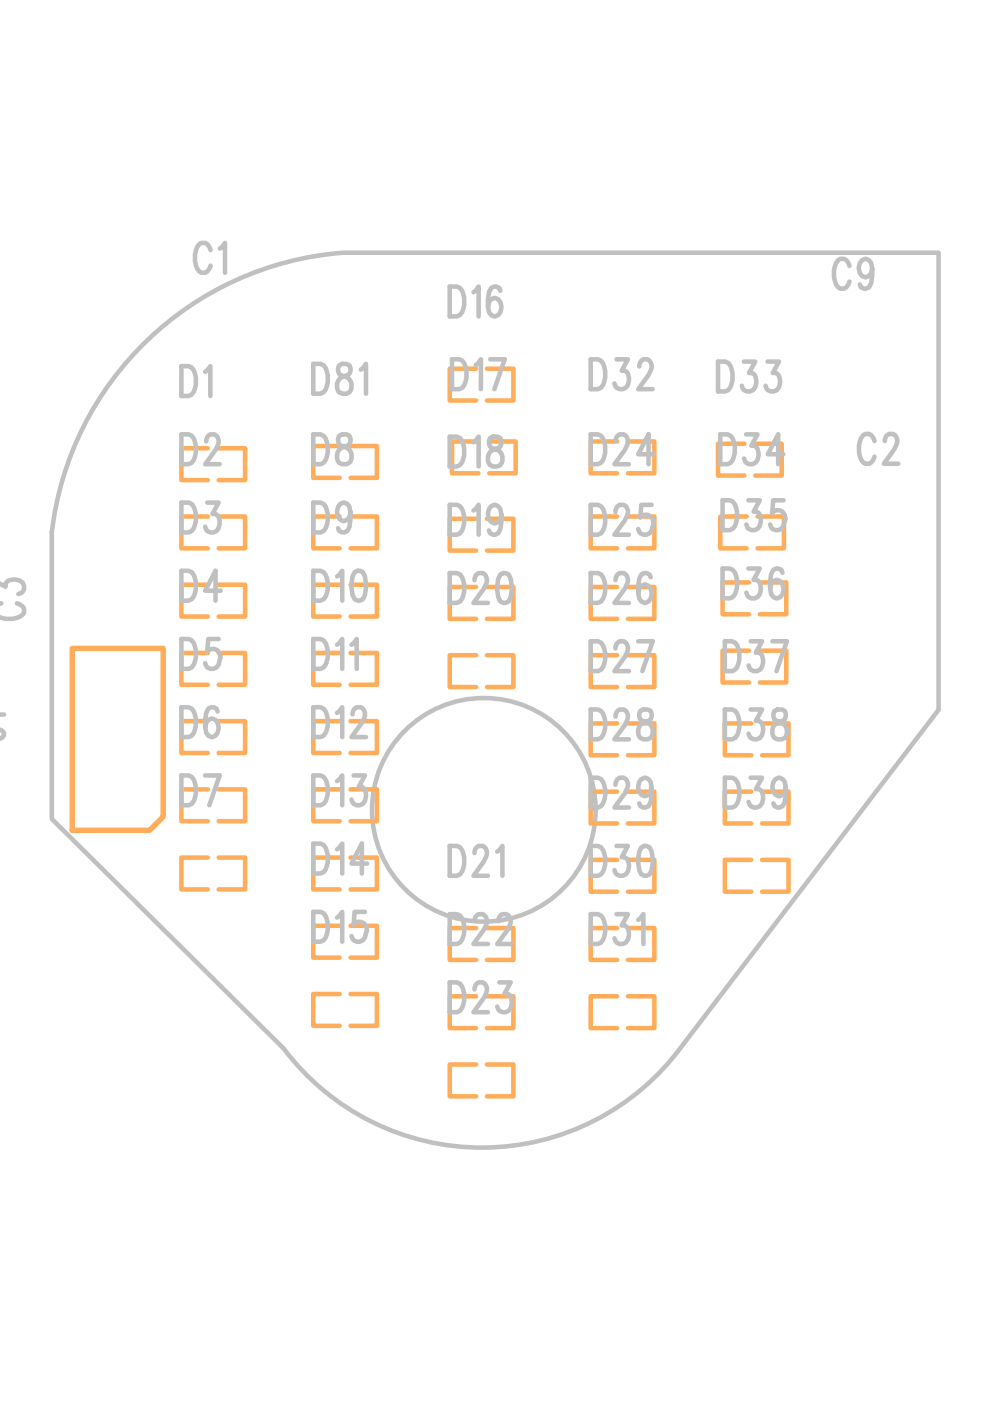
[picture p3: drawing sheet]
<svg xmlns="http://www.w3.org/2000/svg" width="210mm" height="297mm" viewBox="0 0 210 297" stroke-linecap="round" stroke-linejoin="round" font-family="sans-serif">
<g fill="none" stroke="#c0c0c0" stroke-width=".96">
<path d="M31.2 72.2a67.2 67.2 0 0 1 41.5-18.6h126.3v96.9l-54.5 71.4a52.5 52.5 0 0 1-84.3 .4l-49.2-48.7v-60.7a67.2 67.2 0 0 1 20.2-40.7z"/>
<circle cx="102.6" cy="171.7" r="23.7"/>
</g>
<path d="M15.3 137.5h19.3v35.6l-2.9 2.9h-16.4z" fill="none" stroke="#ffad5b" stroke-width="1.2"/>
<path d="M74.3 94.6h5.6v6.7h-5.6M46.4 109.5h5.6v6.8h-5.6M74.3 109.5h5.6v6.8h-5.6M46.4 138.4h5.6v6.8h-5.6M74.3 138.4h5.6v6.8h-5.6M46.4 152.9h5.6v6.7h-5.6M46.4 167.4h5.6v6.7h-5.6" fill="none" stroke="#ffad5b" stroke-width=".96"/>
<g font-size="9.6" fill="#c0c0c0">
<text x="41.4" y="57.8">C1</text>
<text x="176.8" y="61.2">C9</text>
<text x="95.3" y="67.1">D16</text>
<text x="38.5" y="84">D1</text>
<text x="66.4" y="83.5">D81</text>
<text x="95.8" y="82.5">D17</text>
<text x="125.2" y="82.5">D32</text>
<text x="152.2" y="83">D33</text>
<text x="38.5" y="98.4">D2</text>
<text x="66.4" y="98.4">D8</text>
<text x="182.1" y="98.3">C2</text>
<text x="38.5" y="112.9">D3</text>
<text x="66.4" y="112.9">D9</text>
<text x="95.3" y="113.4">D19</text>
<text x="125.2" y="113.4">D25</text>
<text x="153.2" y="112.4">D35</text>
<text x="5.1" y="131.2" transform="rotate(-90 5.1 131.2)">C3</text>
<text x="38.5" y="127.3">D4</text>
<text x="66.4" y="127.3">D10</text>
<text x="95.3" y="127.8">D20</text>
<text x="125.2" y="127.8">D26</text>
<text x="153.2" y="126.9">D36</text>
<text x="38.5" y="141.8">D5</text>
<text x="66.4" y="141.8">D11</text>
<text x="125.2" y="142.3">D27</text>
<text x=".9" y="156.8" transform="rotate(-90 .9 156.8)">J1</text>
<text x="38.5" y="156.3">D6</text>
<text x="66.4" y="156.3">D12</text>
<text x="125.2" y="156.8">D28</text>
<text x="153.7" y="156.8">D38</text>
<text x="38.5" y="170.7">D7</text>
<text x="66.4" y="170.7">D13</text>
<text x="125.2" y="171.2">D29</text>
<text x="153.7" y="171.2">D39</text>
<text x="66.4" y="185.2">D14</text>
<text x="95.3" y="185.7">D21</text>
<text x="125.2" y="185.7">D30</text>
<text x="66.4" y="199.7">D15</text>
<text x="95.3" y="200.1">D22</text>
<text x="125.2" y="200.1">D31</text>
<text x="95.3" y="214.6">D23</text>
</g>
<g font-size="7.7" fill="#ffad5b">
<text x="38" y="101.2">D1</text>
<text x="94.9" y="116.1">D18</text>
<text x="124.8" y="115.7">D24</text>
<text x="152.2" y="115.7">D34</text>
<text x="38" y="130.1">D3</text>
<text x="65.9" y="130.1">D9</text>
<text x="94.9" y="130.6">D19</text>
<text x="124.8" y="130.6">D25</text>
<text x="152.7" y="129.6">D35</text>
<text x="94.9" y="145.1">D20</text>
<text x="124.8" y="145.1">D26</text>
<text x="65.9" y="159">D11</text>
<text x="124.8" y="159.5">D27</text>
<text x="153.2" y="159.5">D37</text>
<text x="65.9" y="173.5">D12</text>
<text x="124.8" y="174">D28</text>
<text x="153.2" y="174">D38</text>
<text x="38" y="188">D7</text>
<text x="65.9" y="188">D13</text>
<text x="124.8" y="188.5">D29</text>
<text x="153.2" y="188.5">D39</text>
<text x="65.9" y="202.4">D14</text>
<text x="94.9" y="202.9">D21</text>
<text x="65.9" y="216.9">D15</text>
<text x="94.9" y="217.4">D22</text>
<text x="124.8" y="217.4">D31</text>
<text x="94.9" y="231.8">D23</text>
</g>
<g font-size="7.7" fill="#c0c0c0">
<text x="95.3" y="99.7">D17</text>
<text x="124.8" y="99.7">D32</text>
<text x="151.8" y="100.2">D33</text>
<text x="152.7" y="144.1">D36</text>
</g>
</svg>
